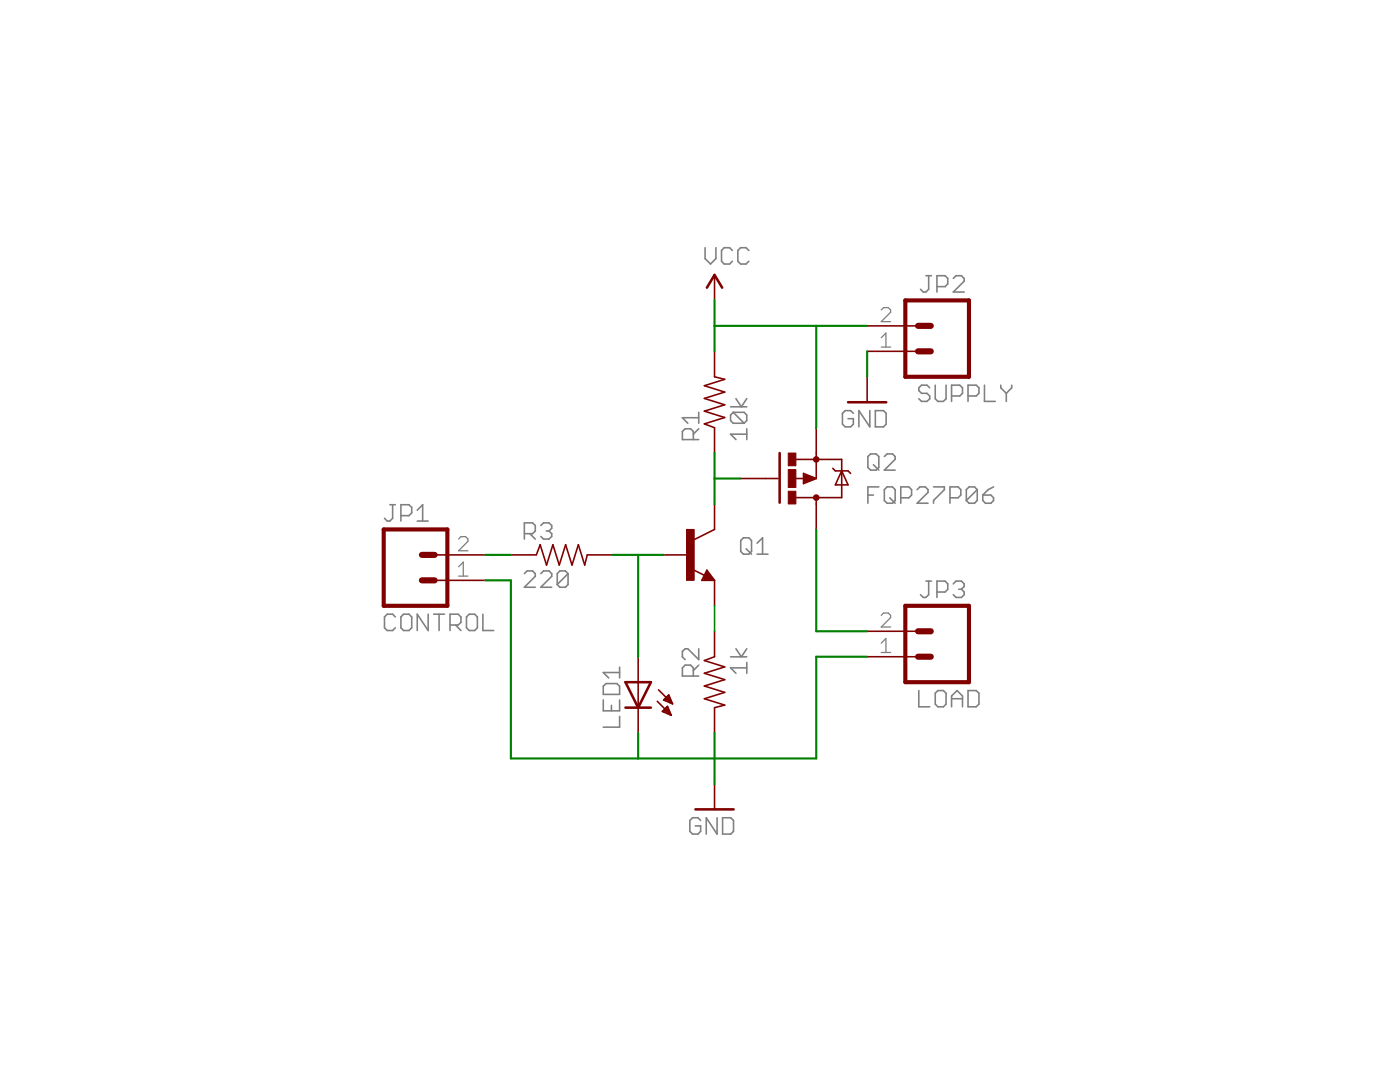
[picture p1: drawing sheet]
<?xml version="1.0" encoding="utf-8"?>
<!DOCTYPE eagle SYSTEM "eagle.dtd">
<!--
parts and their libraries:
SparkFun-DiscreteSemi: Licensing: Creative Commons ShareAlike 4.0 International - https://creativecommons.org/licenses/by-sa/4.0
-->
<eagle version="6.5.0">
<drawing>
<settings>
<setting alwaysvectorfont="yes"/>
<setting verticaltext="up"/>
</settings>
<grid distance="0.1" unitdist="inch" unit="inch" style="lines" multiple="1" display="no" altdistance="0.01" altunitdist="inch" altunit="inch"/>
<schematic xreflabel="%F%N/%S.%C%R" xrefpart="/%S.%C%R">
<libraries>
<library name="SparkFun-DiscreteSemi">
<symbols>
<symbol name="NPN">
<wire x1="2.54" y1="2.54" x2="0.508" y2="1.524" width="0.1524" layer="94"/>
<wire x1="1.778" y1="-1.524" x2="2.54" y2="-2.54" width="0.1524" layer="94"/>
<wire x1="2.54" y1="-2.54" x2="1.27" y2="-2.54" width="0.1524" layer="94"/>
<wire x1="1.27" y1="-2.54" x2="1.778" y2="-1.524" width="0.1524" layer="94"/>
<wire x1="1.54" y1="-2.04" x2="0.308" y2="-1.424" width="0.1524" layer="94"/>
<wire x1="1.524" y1="-2.413" x2="2.286" y2="-2.413" width="0.254" layer="94"/>
<wire x1="2.286" y1="-2.413" x2="1.778" y2="-1.778" width="0.254" layer="94"/>
<wire x1="1.778" y1="-1.778" x2="1.524" y2="-2.286" width="0.254" layer="94"/>
<wire x1="1.524" y1="-2.286" x2="1.905" y2="-2.286" width="0.254" layer="94"/>
<wire x1="1.905" y1="-2.286" x2="1.778" y2="-2.032" width="0.254" layer="94"/>
<text x="5.08" y="0" size="1.778" layer="95">&gt;NAME</text>
<text x="5.08" y="-2.54" size="1.778" layer="96">&gt;VALUE</text>
<rectangle x1="-0.254" y1="-2.54" x2="0.508" y2="2.54" layer="94"/>
<pin name="B" x="-2.54" y="0" visible="off" length="short" direction="pas" swaplevel="1"/>
<pin name="E" x="2.54" y="-5.08" visible="off" length="short" direction="pas" swaplevel="3" rot="R90"/>
<pin name="C" x="2.54" y="5.08" visible="off" length="short" direction="pas" swaplevel="2" rot="R270"/>
</symbol>
<symbol name="MOSFET-PCHANNEL">
<wire x1="-3.6576" y1="2.413" x2="-3.6576" y2="-2.54" width="0.254" layer="94"/>
<wire x1="0" y1="1.905" x2="-2.0066" y2="1.905" width="0.1524" layer="94"/>
<wire x1="0" y1="0" x2="0" y2="-1.905" width="0.1524" layer="94"/>
<wire x1="-2.032" y1="-1.905" x2="0" y2="-1.905" width="0.1524" layer="94"/>
<wire x1="0" y1="2.54" x2="0" y2="1.905" width="0.1524" layer="94"/>
<wire x1="0" y1="1.905" x2="2.54" y2="1.905" width="0.1524" layer="94"/>
<wire x1="2.54" y1="-1.905" x2="0" y2="-1.905" width="0.1524" layer="94"/>
<wire x1="0" y1="-1.905" x2="0" y2="-2.54" width="0.1524" layer="94"/>
<wire x1="2.54" y1="-1.905" x2="2.54" y2="-0.762" width="0.1524" layer="94"/>
<wire x1="2.54" y1="-0.762" x2="2.54" y2="1.905" width="0.1524" layer="94"/>
<wire x1="2.54" y1="-0.762" x2="3.175" y2="0.635" width="0.1524" layer="94"/>
<wire x1="3.175" y1="0.635" x2="1.905" y2="0.635" width="0.1524" layer="94"/>
<wire x1="1.905" y1="0.635" x2="2.54" y2="-0.762" width="0.1524" layer="94"/>
<wire x1="3.175" y1="-0.762" x2="2.54" y2="-0.762" width="0.1524" layer="94"/>
<wire x1="2.54" y1="-0.762" x2="1.905" y2="-0.762" width="0.1524" layer="94"/>
<wire x1="1.905" y1="-0.762" x2="1.651" y2="-1.016" width="0.1524" layer="94"/>
<wire x1="3.175" y1="-0.762" x2="3.429" y2="-0.508" width="0.1524" layer="94"/>
<wire x1="0" y1="0" x2="-1.27" y2="0.508" width="0.1524" layer="94"/>
<wire x1="-1.27" y1="0.508" x2="-1.27" y2="-0.508" width="0.1524" layer="94"/>
<wire x1="-1.27" y1="-0.508" x2="0" y2="0" width="0.1524" layer="94"/>
<wire x1="-1.143" y1="0" x2="-2.032" y2="0" width="0.1524" layer="94"/>
<wire x1="-1.143" y1="-0.254" x2="-0.254" y2="0" width="0.3048" layer="94"/>
<wire x1="-0.254" y1="0" x2="-1.143" y2="0.254" width="0.3048" layer="94"/>
<wire x1="-1.143" y1="0.254" x2="-1.143" y2="0" width="0.3048" layer="94"/>
<wire x1="-1.143" y1="0" x2="-0.889" y2="0" width="0.3048" layer="94"/>
<wire x1="-3.81" y1="0" x2="-5.08" y2="0" width="0.1524" layer="94"/>
<circle x="0" y="-1.905" radius="0.127" width="0.4064" layer="94"/>
<circle x="0" y="1.905" radius="0.127" width="0.4064" layer="94"/>
<text x="5.08" y="2.54" size="1.778" layer="95">&gt;NAME</text>
<text x="5.08" y="0" size="1.778" layer="96">&gt;VALUE</text>
<text x="-1.27" y="2.54" size="0.8128" layer="93">D</text>
<text x="-1.27" y="-3.556" size="0.8128" layer="93">S</text>
<text x="-5.08" y="-1.27" size="0.8128" layer="93">G</text>
<rectangle x1="-2.794" y1="-2.54" x2="-2.032" y2="-1.27" layer="94"/>
<rectangle x1="-2.794" y1="1.27" x2="-2.032" y2="2.54" layer="94"/>
<rectangle x1="-2.794" y1="-0.889" x2="-2.032" y2="0.889" layer="94"/>
<pin name="G" x="-7.62" y="0" visible="off" length="short" direction="pas"/>
<pin name="D" x="0" y="5.08" visible="off" length="short" direction="pas" rot="R270"/>
<pin name="S" x="0" y="-5.08" visible="off" length="short" direction="pas" rot="R90"/>
</symbol>
</symbols>
<devicesets>
<deviceset name="TRANSISTOR_NPN" prefix="Q" uservalue="yes">
<gates>
<gate name="G$1" symbol="NPN" x="0" y="0"/>
</gates>
<devices>
<device name="SOT23" package="SOT23">
<connects>
<connect gate="G$1" pin="B" pad="1"/>
<connect gate="G$1" pin="C" pad="3"/>
<connect gate="G$1" pin="E" pad="2"/>
</connects>
<technologies>
<technology name=""/>
</technologies>
</device>
<device name="SOT23-3" package="SOT23-3">
<connects>
<connect gate="G$1" pin="B" pad="1"/>
<connect gate="G$1" pin="C" pad="3"/>
<connect gate="G$1" pin="E" pad="2"/>
</connects>
<technologies>
<technology name=""/>
</technologies>
</device>
<device name="TO92" package="TO-92">
<connects>
<connect gate="G$1" pin="B" pad="2"/>
<connect gate="G$1" pin="C" pad="3"/>
<connect gate="G$1" pin="E" pad="1"/>
</connects>
<technologies>
<technology name=""/>
</technologies>
</device>
<device name="SMD2" package="SOT223">
<connects>
<connect gate="G$1" pin="B" pad="1"/>
<connect gate="G$1" pin="C" pad="2"/>
<connect gate="G$1" pin="E" pad="3"/>
</connects>
<technologies>
<technology name=""/>
</technologies>
</device>
<device name="SOT89" package="SOT89">
<connects>
<connect gate="G$1" pin="B" pad="1"/>
<connect gate="G$1" pin="C" pad="2"/>
<connect gate="G$1" pin="E" pad="3"/>
</connects>
<technologies>
<technology name=""/>
</technologies>
</device>
<device name="TO-92-AMMO" package="TO-92-AMMO">
<connects>
<connect gate="G$1" pin="B" pad="2"/>
<connect gate="G$1" pin="C" pad="3"/>
<connect gate="G$1" pin="E" pad="1"/>
</connects>
<technologies>
<technology name=""/>
</technologies>
</device>
<device name="MPSA42" package="SOT23">
<connects>
<connect gate="G$1" pin="B" pad="1"/>
<connect gate="G$1" pin="C" pad="3"/>
<connect gate="G$1" pin="E" pad="2"/>
</connects>
<technologies>
<technology name="">
<attribute name="PROD_ID" value="TRANS-09116"/>
<attribute name="VALUE" value="MPSA42" constant="no"/>
</technology>
</technologies>
</device>
<device name="MMBT5088" package="SOT23">
<connects>
<connect gate="G$1" pin="B" pad="1"/>
<connect gate="G$1" pin="C" pad="3"/>
<connect gate="G$1" pin="E" pad="2"/>
</connects>
<technologies>
<technology name="">
<attribute name="PROD_ID" value="TRANS-11160"/>
<attribute name="VALUE" value="MMBT5088" constant="no"/>
</technology>
</technologies>
</device>
<device name="MMBT2222A" package="SOT23-3">
<connects>
<connect gate="G$1" pin="B" pad="1"/>
<connect gate="G$1" pin="C" pad="3"/>
<connect gate="G$1" pin="E" pad="2"/>
</connects>
<technologies>
<technology name="">
<attribute name="PROD_ID" value="TRANS-08049" constant="no"/>
<attribute name="VALUE" value="MMBT2222A" constant="no"/>
</technology>
</technologies>
</device>
<device name="2N3904" package="TO-92">
<connects>
<connect gate="G$1" pin="B" pad="2"/>
<connect gate="G$1" pin="C" pad="3"/>
<connect gate="G$1" pin="E" pad="1"/>
</connects>
<technologies>
<technology name=""/>
</technologies>
</device>
<device name="BC547" package="TO-92-AMMO">
<connects>
<connect gate="G$1" pin="B" pad="2"/>
<connect gate="G$1" pin="C" pad="1"/>
<connect gate="G$1" pin="E" pad="3"/>
</connects>
<technologies>
<technology name=""/>
</technologies>
</device>
<device name="P2N2222A" package="TO-92">
<connects>
<connect gate="G$1" pin="B" pad="2"/>
<connect gate="G$1" pin="C" pad="1"/>
<connect gate="G$1" pin="E" pad="3"/>
</connects>
<technologies>
<technology name=""/>
</technologies>
</device>
</devices>
</deviceset>
<deviceset name="MOSFET-PCHANNEL" prefix="Q">
<gates>
<gate name="G$1" symbol="MOSFET-PCHANNEL" x="0" y="0"/>
</gates>
<devices>
<device name="SMD" package="SOT23-3">
<connects>
<connect gate="G$1" pin="D" pad="3"/>
<connect gate="G$1" pin="G" pad="1"/>
<connect gate="G$1" pin="S" pad="2"/>
</connects>
<technologies>
<technology name=""/>
</technologies>
</device>
<device name="IRLML2244" package="SOT23-3">
<connects>
<connect gate="G$1" pin="D" pad="3"/>
<connect gate="G$1" pin="G" pad="1"/>
<connect gate="G$1" pin="S" pad="2"/>
</connects>
<technologies>
<technology name="">
<attribute name="PROD_ID" value="TRANS-11153"/>
</technology>
</technologies>
</device>
<device name="" package="SOT23-3">
<connects>
<connect gate="G$1" pin="D" pad="3"/>
<connect gate="G$1" pin="G" pad="1"/>
<connect gate="G$1" pin="S" pad="2"/>
</connects>
<technologies>
<technology name="">
<attribute name="PROD_ID" value="TRANS-08285" constant="no"/>
</technology>
</technologies>
</device>
<device name="FQP27P06" package="TO220V">
<connects>
<connect gate="G$1" pin="D" pad="2"/>
<connect gate="G$1" pin="G" pad="1"/>
<connect gate="G$1" pin="S" pad="3"/>
</connects>
<technologies>
<technology name=""/>
</technologies>
</device>
</devices>
</deviceset>
</devicesets>
</library>
<library name="SparkFun-Resistors">
<symbols>
<symbol name="RESISTOR">
<wire x1="-2.54" y1="0" x2="-2.159" y2="1.016" width="0.1524" layer="94"/>
<wire x1="-2.159" y1="1.016" x2="-1.524" y2="-1.016" width="0.1524" layer="94"/>
<wire x1="-1.524" y1="-1.016" x2="-0.889" y2="1.016" width="0.1524" layer="94"/>
<wire x1="-0.889" y1="1.016" x2="-0.254" y2="-1.016" width="0.1524" layer="94"/>
<wire x1="-0.254" y1="-1.016" x2="0.381" y2="1.016" width="0.1524" layer="94"/>
<wire x1="0.381" y1="1.016" x2="1.016" y2="-1.016" width="0.1524" layer="94"/>
<wire x1="1.016" y1="-1.016" x2="1.651" y2="1.016" width="0.1524" layer="94"/>
<wire x1="1.651" y1="1.016" x2="2.286" y2="-1.016" width="0.1524" layer="94"/>
<wire x1="2.286" y1="-1.016" x2="2.54" y2="0" width="0.1524" layer="94"/>
<text x="-3.81" y="1.4986" size="1.778" layer="95">&gt;NAME</text>
<text x="-3.81" y="-3.302" size="1.778" layer="96">&gt;VALUE</text>
<pin name="2" x="5.08" y="0" visible="off" length="short" direction="pas" swaplevel="1" rot="R180"/>
<pin name="1" x="-5.08" y="0" visible="off" length="short" direction="pas" swaplevel="1"/>
</symbol>
</symbols>
<devicesets>
<deviceset name="RESISTOR" prefix="R" uservalue="yes">
<gates>
<gate name="G$1" symbol="RESISTOR" x="0" y="0"/>
</gates>
<devices>
<device name="1206" package="1206">
<connects>
<connect gate="G$1" pin="1" pad="1"/>
<connect gate="G$1" pin="2" pad="2"/>
</connects>
<technologies>
<technology name=""/>
</technologies>
</device>
<device name="AXIAL-0.3" package="AXIAL-0.3">
<connects>
<connect gate="G$1" pin="1" pad="P$1"/>
<connect gate="G$1" pin="2" pad="P$2"/>
</connects>
<technologies>
<technology name=""/>
</technologies>
</device>
<device name="2010" package="R2010">
<connects>
<connect gate="G$1" pin="1" pad="1"/>
<connect gate="G$1" pin="2" pad="2"/>
</connects>
<technologies>
<technology name=""/>
</technologies>
</device>
<device name="0805-RES" package="0805">
<connects>
<connect gate="G$1" pin="1" pad="1"/>
<connect gate="G$1" pin="2" pad="2"/>
</connects>
<technologies>
<technology name=""/>
</technologies>
</device>
<device name="0603-RES" package="0603-RES">
<connects>
<connect gate="G$1" pin="1" pad="1"/>
<connect gate="G$1" pin="2" pad="2"/>
</connects>
<technologies>
<technology name=""/>
</technologies>
</device>
<device name="0603" package="0603-RES">
<connects>
<connect gate="G$1" pin="1" pad="1"/>
<connect gate="G$1" pin="2" pad="2"/>
</connects>
<technologies>
<technology name=""/>
</technologies>
</device>
<device name="PTH-1/6W" package="1/6W-RES">
<connects>
<connect gate="G$1" pin="1" pad="1"/>
<connect gate="G$1" pin="2" pad="2"/>
</connects>
<technologies>
<technology name=""/>
</technologies>
</device>
<device name="2512" package="R2512">
<connects>
<connect gate="G$1" pin="1" pad="1"/>
<connect gate="G$1" pin="2" pad="2"/>
</connects>
<technologies>
<technology name=""/>
</technologies>
</device>
<device name="PTH-1/4W" package="AXIAL-0.4">
<connects>
<connect gate="G$1" pin="1" pad="P$1"/>
<connect gate="G$1" pin="2" pad="P$2"/>
</connects>
<technologies>
<technology name=""/>
</technologies>
</device>
<device name="PTH-1/2W" package="AXIAL-0.5">
<connects>
<connect gate="G$1" pin="1" pad="P$1"/>
<connect gate="G$1" pin="2" pad="P$2"/>
</connects>
<technologies>
<technology name=""/>
</technologies>
</device>
<device name="PTH-1W" package="AXIAL-0.6">
<connects>
<connect gate="G$1" pin="1" pad="P$1"/>
<connect gate="G$1" pin="2" pad="P$2"/>
</connects>
<technologies>
<technology name=""/>
</technologies>
</device>
<device name="PTH-2W" package="AXIAL-0.8">
<connects>
<connect gate="G$1" pin="1" pad="P$1"/>
<connect gate="G$1" pin="2" pad="P$2"/>
</connects>
<technologies>
<technology name=""/>
</technologies>
</device>
<device name="KIT" package="AXIAL-0.3-KIT">
<connects>
<connect gate="G$1" pin="1" pad="P$1"/>
<connect gate="G$1" pin="2" pad="P$2"/>
</connects>
<technologies>
<technology name=""/>
</technologies>
</device>
<device name="EZ" package="AXIAL-0.3EZ">
<connects>
<connect gate="G$1" pin="1" pad="P$1"/>
<connect gate="G$1" pin="2" pad="P$2"/>
</connects>
<technologies>
<technology name=""/>
</technologies>
</device>
<device name="PTH-1/4W-VERT-KIT" package="AXIAL-0.1EZ">
<connects>
<connect gate="G$1" pin="1" pad="P$1"/>
<connect gate="G$1" pin="2" pad="P$2"/>
</connects>
<technologies>
<technology name=""/>
</technologies>
</device>
<device name="PTH-1/4W-VERT" package="AXIAL-0.1">
<connects>
<connect gate="G$1" pin="1" pad="P$1"/>
<connect gate="G$1" pin="2" pad="P$2"/>
</connects>
<technologies>
<technology name=""/>
</technologies>
</device>
<device name="" package="AXIAL-0.2">
<connects>
<connect gate="G$1" pin="1" pad="1"/>
<connect gate="G$1" pin="2" pad="2"/>
</connects>
<technologies>
<technology name=""/>
</technologies>
</device>
</devices>
</deviceset>
</devicesets>
</library>
<library name="SparkFun-LED">
<symbols>
<symbol name="LED">
<wire x1="1.27" y1="0" x2="0" y2="-2.54" width="0.254" layer="94"/>
<wire x1="0" y1="-2.54" x2="-1.27" y2="0" width="0.254" layer="94"/>
<wire x1="1.27" y1="-2.54" x2="0" y2="-2.54" width="0.254" layer="94"/>
<wire x1="0" y1="-2.54" x2="-1.27" y2="-2.54" width="0.254" layer="94"/>
<wire x1="1.27" y1="0" x2="0" y2="0" width="0.254" layer="94"/>
<wire x1="0" y1="0" x2="-1.27" y2="0" width="0.254" layer="94"/>
<wire x1="0" y1="0" x2="0" y2="-2.54" width="0.1524" layer="94"/>
<wire x1="-2.032" y1="-0.762" x2="-3.429" y2="-2.159" width="0.1524" layer="94"/>
<wire x1="-1.905" y1="-1.905" x2="-3.302" y2="-3.302" width="0.1524" layer="94"/>
<text x="3.556" y="-4.572" size="1.778" layer="95" rot="R90">&gt;NAME</text>
<text x="5.715" y="-4.572" size="1.778" layer="96" rot="R90">&gt;VALUE</text>
<pin name="C" x="0" y="-5.08" visible="off" length="short" direction="pas" rot="R90"/>
<pin name="A" x="0" y="2.54" visible="off" length="short" direction="pas" rot="R270"/>
<polygon width="0.1524" layer="94">
<vertex x="-3.429" y="-2.159"/>
<vertex x="-3.048" y="-1.27"/>
<vertex x="-2.54" y="-1.778"/>
</polygon>
<polygon width="0.1524" layer="94">
<vertex x="-3.302" y="-3.302"/>
<vertex x="-2.921" y="-2.413"/>
<vertex x="-2.413" y="-2.921"/>
</polygon>
</symbol>
</symbols>
<devicesets>
<deviceset name="LED" prefix="LED" uservalue="yes">
<gates>
<gate name="G$1" symbol="LED" x="0" y="0"/>
</gates>
<devices>
<device name="5MM" package="LED5MM">
<connects>
<connect gate="G$1" pin="A" pad="A"/>
<connect gate="G$1" pin="C" pad="K"/>
</connects>
<technologies>
<technology name=""/>
</technologies>
</device>
<device name="3MM" package="LED3MM">
<connects>
<connect gate="G$1" pin="A" pad="A"/>
<connect gate="G$1" pin="C" pad="K"/>
</connects>
<technologies>
<technology name=""/>
</technologies>
</device>
<device name="1206" package="LED-1206">
<connects>
<connect gate="G$1" pin="A" pad="A"/>
<connect gate="G$1" pin="C" pad="C"/>
</connects>
<technologies>
<technology name=""/>
</technologies>
</device>
<device name="0603" package="LED-0603">
<connects>
<connect gate="G$1" pin="A" pad="A"/>
<connect gate="G$1" pin="C" pad="C"/>
</connects>
<technologies>
<technology name=""/>
</technologies>
</device>
<device name="10MM" package="LED10MM">
<connects>
<connect gate="G$1" pin="A" pad="A"/>
<connect gate="G$1" pin="C" pad="C"/>
</connects>
<technologies>
<technology name=""/>
</technologies>
</device>
<device name="-FKIT-1206" package="FKIT-LED-1206">
<connects>
<connect gate="G$1" pin="A" pad="A"/>
<connect gate="G$1" pin="C" pad="C"/>
</connects>
<technologies>
<technology name=""/>
</technologies>
</device>
<device name="-3MM-NO_SILK" package="LED3MM-NS">
<connects>
<connect gate="G$1" pin="A" pad="A"/>
<connect gate="G$1" pin="C" pad="K"/>
</connects>
<technologies>
<technology name=""/>
</technologies>
</device>
<device name="5MM-KIT" package="LED5MM-KIT">
<connects>
<connect gate="G$1" pin="A" pad="A"/>
<connect gate="G$1" pin="C" pad="K"/>
</connects>
<technologies>
<technology name=""/>
</technologies>
</device>
<device name="1206-BOTTOM" package="LED-1206-BOTTOM">
<connects>
<connect gate="G$1" pin="A" pad="A"/>
<connect gate="G$1" pin="C" pad="C"/>
</connects>
<technologies>
<technology name=""/>
</technologies>
</device>
</devices>
</deviceset>
</devicesets>
</library>
<library name="SparkFun-Aesthetics">
<symbols>
<symbol name="VCC">
<wire x1="0.762" y1="1.27" x2="0" y2="2.54" width="0.254" layer="94"/>
<wire x1="0" y1="2.54" x2="-0.762" y2="1.27" width="0.254" layer="94"/>
<text x="-1.016" y="3.556" size="1.778" layer="96">&gt;VALUE</text>
<pin name="VCC" x="0" y="0" visible="off" length="short" direction="sup" rot="R90"/>
</symbol>
<symbol name="DGND">
<wire x1="-1.905" y1="0" x2="1.905" y2="0" width="0.254" layer="94"/>
<text x="-2.54" y="-2.54" size="1.778" layer="96">&gt;VALUE</text>
<pin name="GND" x="0" y="2.54" visible="off" length="short" direction="sup" rot="R270"/>
</symbol>
</symbols>
<devicesets>
<deviceset name="VCC" prefix="SUPPLY">
<gates>
<gate name="G$1" symbol="VCC" x="0" y="0"/>
</gates>
<devices>
<device name="">
<technologies>
<technology name=""/>
</technologies>
</device>
</devices>
</deviceset>
<deviceset name="GND" prefix="GND">
<gates>
<gate name="1" symbol="DGND" x="0" y="0"/>
</gates>
<devices>
<device name="">
<technologies>
<technology name=""/>
</technologies>
</device>
</devices>
</deviceset>
</devicesets>
</library>
<library name="SparkFun-Connectors">
<symbols>
<symbol name="M02">
<wire x1="3.81" y1="-2.54" x2="-2.54" y2="-2.54" width="0.4064" layer="94"/>
<wire x1="1.27" y1="2.54" x2="2.54" y2="2.54" width="0.6096" layer="94"/>
<wire x1="1.27" y1="0" x2="2.54" y2="0" width="0.6096" layer="94"/>
<wire x1="-2.54" y1="5.08" x2="-2.54" y2="-2.54" width="0.4064" layer="94"/>
<wire x1="3.81" y1="-2.54" x2="3.81" y2="5.08" width="0.4064" layer="94"/>
<wire x1="-2.54" y1="5.08" x2="3.81" y2="5.08" width="0.4064" layer="94"/>
<text x="-2.54" y="-5.08" size="1.778" layer="96">&gt;VALUE</text>
<text x="-2.54" y="5.842" size="1.778" layer="95">&gt;NAME</text>
<pin name="1" x="7.62" y="0" visible="pad" length="middle" direction="pas" swaplevel="1" rot="R180"/>
<pin name="2" x="7.62" y="2.54" visible="pad" length="middle" direction="pas" swaplevel="1" rot="R180"/>
</symbol>
</symbols>
<devicesets>
<deviceset name="M02" prefix="JP">
<gates>
<gate name="G$1" symbol="M02" x="-2.54" y="0"/>
</gates>
<devices>
<device name="PTH" package="1X02">
<connects>
<connect gate="G$1" pin="1" pad="1"/>
<connect gate="G$1" pin="2" pad="2"/>
</connects>
<technologies>
<technology name=""/>
</technologies>
</device>
<device name="POLAR" package="MOLEX-1X2">
<connects>
<connect gate="G$1" pin="1" pad="1"/>
<connect gate="G$1" pin="2" pad="2"/>
</connects>
<technologies>
<technology name=""/>
</technologies>
</device>
<device name="3.5MM" package="SCREWTERMINAL-3.5MM-2">
<connects>
<connect gate="G$1" pin="1" pad="1"/>
<connect gate="G$1" pin="2" pad="2"/>
</connects>
<technologies>
<technology name=""/>
</technologies>
</device>
<device name="-JST-2MM-SMT" package="JST-2-SMD">
<connects>
<connect gate="G$1" pin="1" pad="2"/>
<connect gate="G$1" pin="2" pad="1"/>
</connects>
<technologies>
<technology name="">
<attribute name="PROD_ID" value="CONN-08352"/>
</technology>
</technologies>
</device>
<device name="PTH2" package="1X02_BIG">
<connects>
<connect gate="G$1" pin="1" pad="P$1"/>
<connect gate="G$1" pin="2" pad="P$2"/>
</connects>
<technologies>
<technology name=""/>
</technologies>
</device>
<device name="4UCON-15767" package="JST-2-SMD-VERT">
<connects>
<connect gate="G$1" pin="1" pad="GND"/>
<connect gate="G$1" pin="2" pad="VCC"/>
</connects>
<technologies>
<technology name=""/>
</technologies>
</device>
<device name="ROCKER" package="R_SW_TH">
<connects>
<connect gate="G$1" pin="1" pad="P$3"/>
<connect gate="G$1" pin="2" pad="P$4"/>
</connects>
<technologies>
<technology name=""/>
</technologies>
</device>
<device name="5MM" package="SCREWTERMINAL-5MM-2">
<connects>
<connect gate="G$1" pin="1" pad="1"/>
<connect gate="G$1" pin="2" pad="2"/>
</connects>
<technologies>
<technology name=""/>
</technologies>
</device>
<device name="LOCK" package="1X02_LOCK">
<connects>
<connect gate="G$1" pin="1" pad="1"/>
<connect gate="G$1" pin="2" pad="2"/>
</connects>
<technologies>
<technology name=""/>
</technologies>
</device>
<device name="POLAR_LOCK" package="MOLEX-1X2_LOCK">
<connects>
<connect gate="G$1" pin="1" pad="1"/>
<connect gate="G$1" pin="2" pad="2"/>
</connects>
<technologies>
<technology name=""/>
</technologies>
</device>
<device name="LOCK_LONGPADS" package="1X02_LOCK_LONGPADS">
<connects>
<connect gate="G$1" pin="1" pad="1"/>
<connect gate="G$1" pin="2" pad="2"/>
</connects>
<technologies>
<technology name=""/>
</technologies>
</device>
<device name="3.5MM_LOCK" package="SCREWTERMINAL-3.5MM-2_LOCK">
<connects>
<connect gate="G$1" pin="1" pad="1"/>
<connect gate="G$1" pin="2" pad="2"/>
</connects>
<technologies>
<technology name=""/>
</technologies>
</device>
<device name="PTH3" package="1X02_LONGPADS">
<connects>
<connect gate="G$1" pin="1" pad="1"/>
<connect gate="G$1" pin="2" pad="2"/>
</connects>
<technologies>
<technology name=""/>
</technologies>
</device>
<device name="1X02_NO_SILK" package="1X02_NO_SILK">
<connects>
<connect gate="G$1" pin="1" pad="1"/>
<connect gate="G$1" pin="2" pad="2"/>
</connects>
<technologies>
<technology name=""/>
</technologies>
</device>
<device name="JST-PTH-2" package="JST-2-PTH">
<connects>
<connect gate="G$1" pin="1" pad="1"/>
<connect gate="G$1" pin="2" pad="2"/>
</connects>
<technologies>
<technology name="">
<attribute name="SKU" value="PRT-09914" constant="no"/>
</technology>
</technologies>
</device>
<device name="PTH4" package="1X02_XTRA_BIG">
<connects>
<connect gate="G$1" pin="1" pad="1"/>
<connect gate="G$1" pin="2" pad="2"/>
</connects>
<technologies>
<technology name=""/>
</technologies>
</device>
<device name="POGO_PIN_HOLES_ONLY" package="1X02_PP_HOLES_ONLY">
<connects>
<connect gate="G$1" pin="1" pad="1"/>
<connect gate="G$1" pin="2" pad="2"/>
</connects>
<technologies>
<technology name=""/>
</technologies>
</device>
<device name="3.5MM-NO_SILK" package="SCREWTERMINAL-3.5MM-2-NS">
<connects>
<connect gate="G$1" pin="1" pad="1"/>
<connect gate="G$1" pin="2" pad="2"/>
</connects>
<technologies>
<technology name=""/>
</technologies>
</device>
<device name="-JST-2-PTH-NO_SILK" package="JST-2-PTH-NS">
<connects>
<connect gate="G$1" pin="1" pad="1"/>
<connect gate="G$1" pin="2" pad="2"/>
</connects>
<technologies>
<technology name=""/>
</technologies>
</device>
<device name="JST-PTH-2-KIT" package="JST-2-PTH-KIT">
<connects>
<connect gate="G$1" pin="1" pad="1"/>
<connect gate="G$1" pin="2" pad="2"/>
</connects>
<technologies>
<technology name=""/>
</technologies>
</device>
<device name="SPRING-2.54-RA" package="SPRINGTERMINAL-2.54MM-2">
<connects>
<connect gate="G$1" pin="1" pad="1"/>
<connect gate="G$1" pin="2" pad="2"/>
</connects>
<technologies>
<technology name=""/>
</technologies>
</device>
<device name="2.54MM_SCREWTERM" package="1X02_2.54_SCREWTERM">
<connects>
<connect gate="G$1" pin="1" pad="P1"/>
<connect gate="G$1" pin="2" pad="P2"/>
</connects>
<technologies>
<technology name=""/>
</technologies>
</device>
<device name="JST-PTH-VERT" package="JST-2-PTH-VERT">
<connects>
<connect gate="G$1" pin="1" pad="1"/>
<connect gate="G$1" pin="2" pad="2"/>
</connects>
<technologies>
<technology name=""/>
</technologies>
</device>
</devices>
</deviceset>
</devicesets>
</library>
</libraries>
<attributes>
</attributes>
<variantdefs>
</variantdefs>
<classes>
<class number="0" name="default" width="0" drill="0">
</class>
</classes>
<parts>
<part name="Q1" library="SparkFun-DiscreteSemi" deviceset="TRANSISTOR_NPN" device="P2N2222A"/>
<part name="R3" library="SparkFun-Resistors" deviceset="RESISTOR" device="AXIAL-0.3" value="220"/>
<part name="LED1" library="SparkFun-LED" deviceset="LED" device="5MM"/>
<part name="SUPPLY1" library="SparkFun-Aesthetics" deviceset="VCC" device=""/>
<part name="GND1" library="SparkFun-Aesthetics" deviceset="GND" device=""/>
<part name="R2" library="SparkFun-Resistors" deviceset="RESISTOR" device="AXIAL-0.3" value="1k"/>
<part name="R1" library="SparkFun-Resistors" deviceset="RESISTOR" device="AXIAL-0.3" value="10k"/>
<part name="JP2" library="SparkFun-Connectors" deviceset="M02" device="3.5MM" value="M023.5MM"/>
<part name="JP3" library="SparkFun-Connectors" deviceset="M02" device="3.5MM" value="M023.5MM"/>
<part name="GND2" library="SparkFun-Aesthetics" deviceset="GND" device=""/>
<part name="Q2" library="SparkFun-DiscreteSemi" deviceset="MOSFET-PCHANNEL" device="FQP27P06"/>
<part name="JP1" library="SparkFun-Connectors" deviceset="M02" device="PTH" value="M02PTH"/>
</parts>
<sheets>
<sheet>
<plain>
<text x="60.96" y="17.78" size="1.778" layer="97">LOAD</text>
<text x="7.62" y="25.4" size="1.778" layer="97">CONTROL</text>
<text x="60.96" y="48.26" size="1.778" layer="97">SUPPLY</text>
<text x="55.88" y="38.1" size="1.778" layer="95">FQP27P06</text>
</plain>
<instances>
<instance part="Q1" gate="G$1" x="38.1" y="33.02"/>
<instance part="R3" gate="G$1" x="25.4" y="33.02"/>
<instance part="LED1" gate="G$1" x="33.02" y="20.32" rot="MR0"/>
<instance part="SUPPLY1" gate="G$1" x="40.64" y="58.42"/>
<instance part="GND1" gate="1" x="40.64" y="7.62"/>
<instance part="R2" gate="G$1" x="40.64" y="20.32" rot="MR270"/>
<instance part="R1" gate="G$1" x="40.64" y="48.26" rot="R90"/>
<instance part="JP2" gate="G$1" x="63.5" y="53.34" smashed="yes" rot="MR0">
<attribute name="NAME" x="66.04" y="59.182" size="1.778" layer="95" rot="MR0"/>
</instance>
<instance part="JP3" gate="G$1" x="63.5" y="22.86" smashed="yes" rot="MR0">
<attribute name="NAME" x="66.04" y="28.702" size="1.778" layer="95" rot="MR0"/>
</instance>
<instance part="GND2" gate="1" x="55.88" y="48.26"/>
<instance part="Q2" gate="G$1" x="50.8" y="40.64" smashed="yes" rot="MR180">
<attribute name="NAME" x="55.88" y="43.18" size="1.778" layer="95" rot="MR180"/>
</instance>
<instance part="JP1" gate="G$1" x="10.16" y="30.48" smashed="yes">
<attribute name="NAME" x="7.62" y="36.322" size="1.778" layer="95"/>
</instance>
</instances>
<busses>
</busses>
<nets>
<net name="GND" class="0">
<segment>
<pinref part="GND1" gate="1" pin="GND"/>
<pinref part="R2" gate="G$1" pin="2"/>
<wire x1="40.64" y1="10.16" x2="40.64" y2="12.7" width="0.2032" layer="91"/>
<pinref part="LED1" gate="G$1" pin="C"/>
<wire x1="40.64" y1="12.7" x2="40.64" y2="15.24" width="0.2032" layer="91"/>
<wire x1="33.02" y1="12.7" x2="33.02" y2="15.24" width="0.2032" layer="91"/>
<wire x1="33.02" y1="12.7" x2="20.32" y2="12.7" width="0.2032" layer="91"/>
<wire x1="20.32" y1="12.7" x2="20.32" y2="30.48" width="0.2032" layer="91"/>
<wire x1="20.32" y1="30.48" x2="17.78" y2="30.48" width="0.2032" layer="91"/>
<pinref part="JP3" gate="G$1" pin="1"/>
<wire x1="55.88" y1="22.86" x2="50.8" y2="22.86" width="0.2032" layer="91"/>
<wire x1="50.8" y1="22.86" x2="50.8" y2="12.7" width="0.2032" layer="91"/>
<wire x1="33.02" y1="12.7" x2="40.64" y2="12.7" width="0.2032" layer="91"/>
<wire x1="40.64" y1="12.7" x2="50.8" y2="12.7" width="0.2032" layer="91"/>
<pinref part="JP1" gate="G$1" pin="1"/>
</segment>
<segment>
<pinref part="JP2" gate="G$1" pin="1"/>
<pinref part="GND2" gate="1" pin="GND"/>
<wire x1="55.88" y1="53.34" x2="55.88" y2="50.8" width="0.2032" layer="91"/>
</segment>
</net>
<net name="N$1" class="0">
<segment>
<pinref part="R2" gate="G$1" pin="1"/>
<pinref part="Q1" gate="G$1" pin="E"/>
<wire x1="40.64" y1="27.94" x2="40.64" y2="25.4" width="0.1524" layer="91"/>
</segment>
</net>
<net name="N$2" class="0">
<segment>
<pinref part="R3" gate="G$1" pin="2"/>
<pinref part="Q1" gate="G$1" pin="B"/>
<wire x1="30.48" y1="33.02" x2="33.02" y2="33.02" width="0.2032" layer="91"/>
<pinref part="LED1" gate="G$1" pin="A"/>
<wire x1="33.02" y1="33.02" x2="35.56" y2="33.02" width="0.2032" layer="91"/>
<wire x1="33.02" y1="22.86" x2="33.02" y2="33.02" width="0.2032" layer="91"/>
</segment>
</net>
<net name="N$3" class="0">
<segment>
<pinref part="R3" gate="G$1" pin="1"/>
<wire x1="20.32" y1="33.02" x2="17.78" y2="33.02" width="0.2032" layer="91"/>
<pinref part="JP1" gate="G$1" pin="2"/>
</segment>
</net>
<net name="N$4" class="0">
<segment>
<wire x1="50.8" y1="25.4" x2="50.8" y2="35.56" width="0.2032" layer="91"/>
<pinref part="JP3" gate="G$1" pin="2"/>
<wire x1="55.88" y1="25.4" x2="50.8" y2="25.4" width="0.2032" layer="91"/>
<pinref part="Q2" gate="G$1" pin="D"/>
</segment>
</net>
<net name="N$5" class="0">
<segment>
<pinref part="Q1" gate="G$1" pin="C"/>
<pinref part="R1" gate="G$1" pin="1"/>
<wire x1="40.64" y1="38.1" x2="40.64" y2="40.64" width="0.2032" layer="91"/>
<wire x1="40.64" y1="40.64" x2="40.64" y2="43.18" width="0.2032" layer="91"/>
<wire x1="43.18" y1="40.64" x2="40.64" y2="40.64" width="0.2032" layer="91"/>
<pinref part="Q2" gate="G$1" pin="G"/>
</segment>
</net>
<net name="VCC" class="0">
<segment>
<pinref part="SUPPLY1" gate="G$1" pin="VCC"/>
<pinref part="R1" gate="G$1" pin="2"/>
<wire x1="40.64" y1="53.34" x2="40.64" y2="55.88" width="0.2032" layer="91"/>
<pinref part="JP2" gate="G$1" pin="2"/>
<wire x1="40.64" y1="55.88" x2="40.64" y2="58.42" width="0.2032" layer="91"/>
<wire x1="55.88" y1="55.88" x2="50.8" y2="55.88" width="0.2032" layer="91"/>
<wire x1="50.8" y1="45.72" x2="50.8" y2="55.88" width="0.2032" layer="91"/>
<wire x1="50.8" y1="55.88" x2="40.64" y2="55.88" width="0.2032" layer="91"/>
<pinref part="Q2" gate="G$1" pin="S"/>
</segment>
</net>
</nets>
</sheet>
</sheets>
</schematic>
</drawing>
</eagle>
